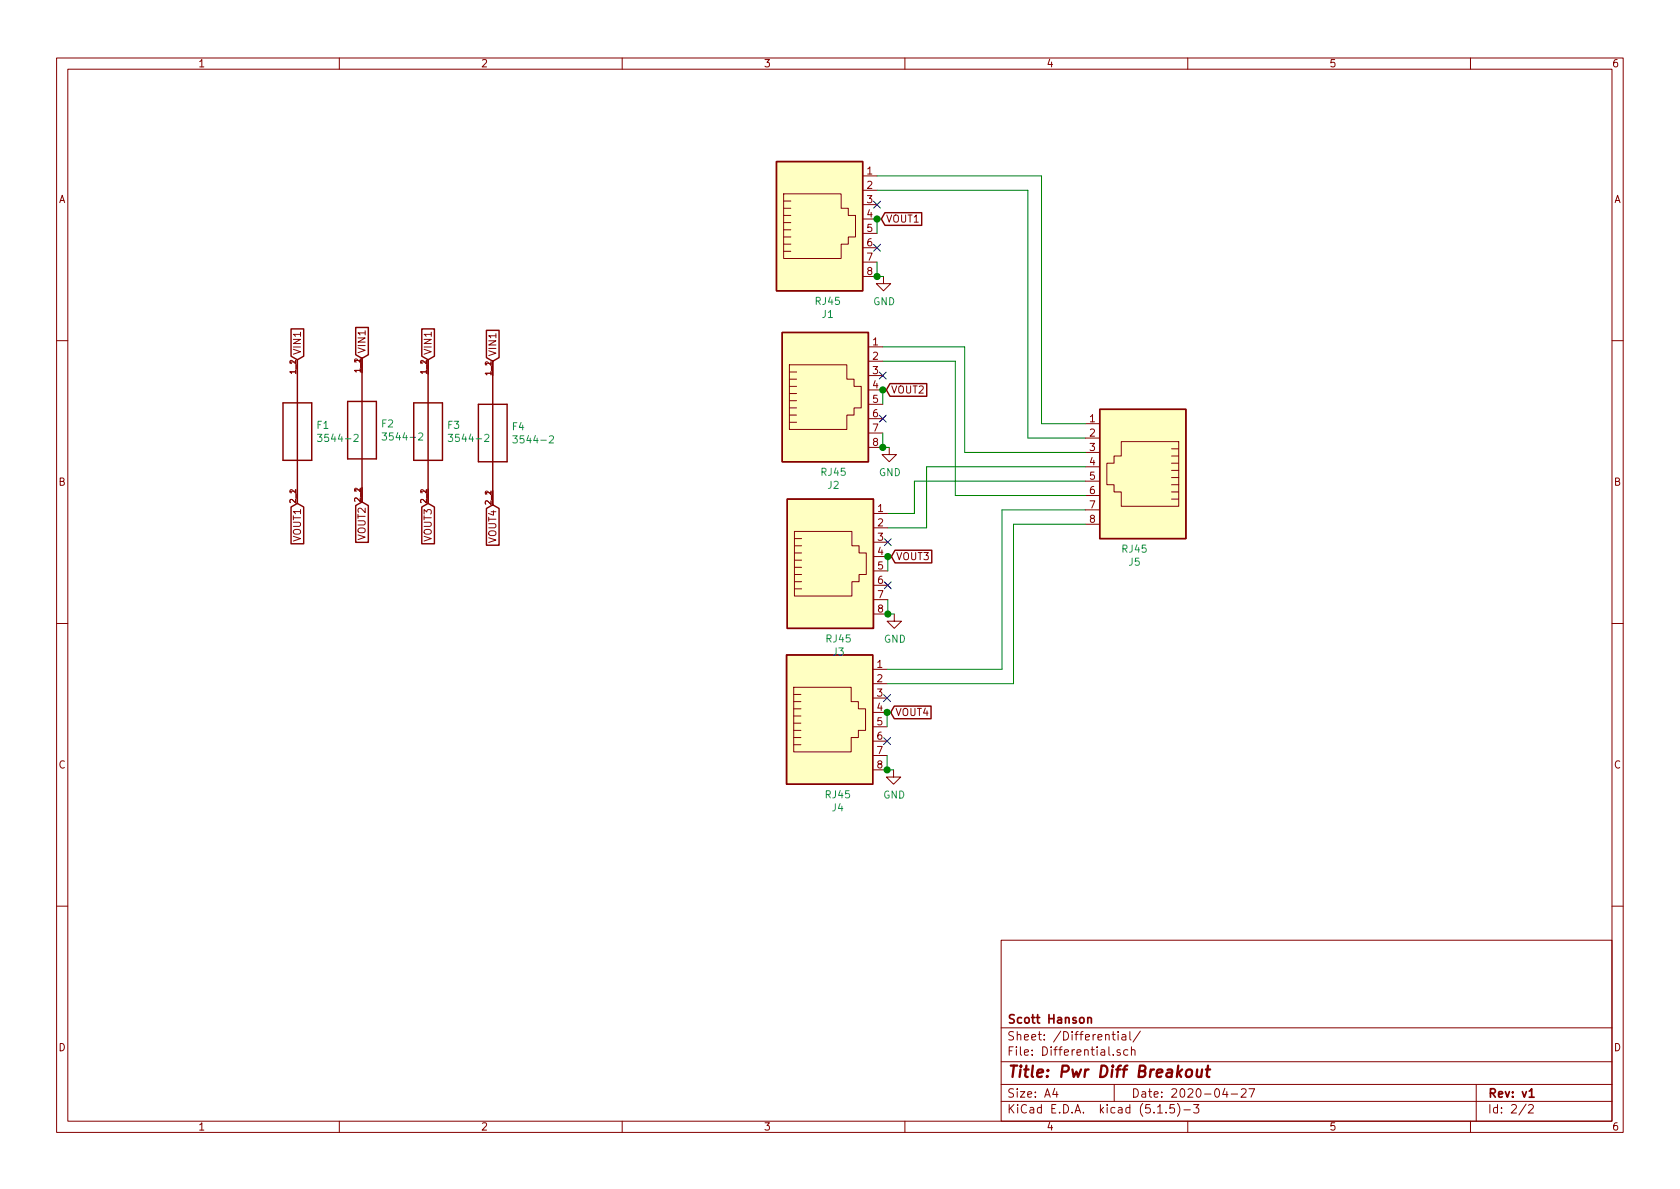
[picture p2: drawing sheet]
EESchema Schematic File Version 4
EELAYER 30 0
EELAYER END
$Descr A4 11693 8268
encoding utf-8
Sheet 2 2
Title "Pwr Diff Breakout"
Date "2020-04-27"
Rev "v1"
Comp "Scott Hanson"
Comment1 ""
Comment2 ""
Comment3 ""
Comment4 ""
$EndDescr
$Comp
L Connector:RJ45 J1
U 1 1
P 5705 1515
F 0 "J1" H 5762 2182 50  0000 C CNN
F 1 "RJ45" H 5762 2091 50  0000 C CNN
F 2 "Connector_RJ:RJ45_Amphenol_54602-x08_Horizontal" V 5705 1540 50  0001 C CNN
F 3 "~" V 5705 1540 50  0001 C CNN
F 4 "" H 5705 1515 50  0001 C CNN "Digikey PN"
F 5 "AE10392-ND" H 5705 1515 50  0001 C CNN "Digi-Key_PN"
F 6 "A-2014-2-4-R" H 5705 1515 50  0001 C CNN "MPN"
	1    5705 1515
	1    0    0    1   
$EndComp
$Comp
L Connector:RJ45 J2
U 1 1
P 5745 2705
F 0 "J2" H 5802 3372 50  0000 C CNN
F 1 "RJ45" H 5802 3281 50  0000 C CNN
F 2 "Connector_RJ:RJ45_Amphenol_54602-x08_Horizontal" V 5745 2730 50  0001 C CNN
F 3 "~" V 5745 2730 50  0001 C CNN
F 4 "" H 5745 2705 50  0001 C CNN "Digikey PN"
F 5 "AE10392-ND" H 5745 2705 50  0001 C CNN "Digi-Key_PN"
F 6 "A-2014-2-4-R" H 5745 2705 50  0001 C CNN "MPN"
	1    5745 2705
	1    0    0    1   
$EndComp
$Comp
L Pwr_Diff_Breakout-rescue:3544-2-Keystone_Fuse F?
U 1 1
P 2980 2995
AR Path="/5E9CB04C" Ref="F?"  Part="1" 
AR Path="/5D469293/5E9CB04C" Ref="F?"  Part="1" 
AR Path="/5DC70599/5E9CB04C" Ref="F3"  Part="1" 
F 0 "F3" V 2934 3125 50  0000 L CNN
F 1 "3544-2" V 3025 3125 50  0000 L CNN
F 2 "Keystone_Fuse:FUSE_3544-2" H 2980 2995 50  0001 L BNN
F 3 "" H 2980 2995 50  0001 L BNN
F 4 "3544-2" H 2980 2995 50  0001 L BNN "Field4"
F 5 "None" H 2980 2995 50  0001 L BNN "Field5"
F 6 "Unavailable" H 2980 2995 50  0001 L BNN "Field6"
F 7 "Fuse Clip; 500 VAC; 30 A; PCB; For 0.110 in. x 0.032 in. mini blade fuses" H 2980 2995 50  0001 L BNN "Field7"
F 8 "Keystone Electronics" H 2980 2995 50  0001 L BNN "Field8"
F 9 "36-3544-2-ND" H -5330 -285 50  0001 C CNN "Digi-Key_PN"
F 10 "3544-2" H -5330 -285 50  0001 C CNN "MPN"
	1    2980 2995
	0    1    1    0   
$EndComp
$Comp
L Pwr_Diff_Breakout-rescue:3544-2-Keystone_Fuse F?
U 1 1
P 3430 3005
AR Path="/5E9CB059" Ref="F?"  Part="1" 
AR Path="/5D469293/5E9CB059" Ref="F?"  Part="1" 
AR Path="/5DC70599/5E9CB059" Ref="F4"  Part="1" 
F 0 "F4" V 3384 3135 50  0000 L CNN
F 1 "3544-2" V 3475 3135 50  0000 L CNN
F 2 "Keystone_Fuse:FUSE_3544-2" H 3430 3005 50  0001 L BNN
F 3 "" H 3430 3005 50  0001 L BNN
F 4 "3544-2" H 3430 3005 50  0001 L BNN "Field4"
F 5 "None" H 3430 3005 50  0001 L BNN "Field5"
F 6 "Unavailable" H 3430 3005 50  0001 L BNN "Field6"
F 7 "Fuse Clip; 500 VAC; 30 A; PCB; For 0.110 in. x 0.032 in. mini blade fuses" H 3430 3005 50  0001 L BNN "Field7"
F 8 "Keystone Electronics" H 3430 3005 50  0001 L BNN "Field8"
F 9 "36-3544-2-ND" H -5240 -285 50  0001 C CNN "Digi-Key_PN"
F 10 "3544-2" H -5240 -285 50  0001 C CNN "MPN"
	1    3430 3005
	0    1    1    0   
$EndComp
$Comp
L Pwr_Diff_Breakout-rescue:3544-2-Keystone_Fuse F?
U 1 1
P 2070 2995
AR Path="/5E9CB09C" Ref="F?"  Part="1" 
AR Path="/5D469293/5E9CB09C" Ref="F?"  Part="1" 
AR Path="/5DC70599/5E9CB09C" Ref="F1"  Part="1" 
F 0 "F1" V 2024 3125 50  0000 L CNN
F 1 "3544-2" V 2115 3125 50  0000 L CNN
F 2 "Keystone_Fuse:FUSE_3544-2" H 2070 2995 50  0001 L BNN
F 3 "" H 2070 2995 50  0001 L BNN
F 4 "3544-2" H 2070 2995 50  0001 L BNN "Field4"
F 5 "None" H 2070 2995 50  0001 L BNN "Field5"
F 6 "Unavailable" H 2070 2995 50  0001 L BNN "Field6"
F 7 "Fuse Clip; 500 VAC; 30 A; PCB; For 0.110 in. x 0.032 in. mini blade fuses" H 2070 2995 50  0001 L BNN "Field7"
F 8 "Keystone Electronics" H 2070 2995 50  0001 L BNN "Field8"
F 9 "36-3544-2-ND" H -5300 -295 50  0001 C CNN "Digi-Key_PN"
F 10 "3544-2" H -5300 -295 50  0001 C CNN "MPN"
	1    2070 2995
	0    1    1    0   
$EndComp
Text GLabel 2070 2495 1    50   Input ~ 0
VIN1
Text GLabel 2520 2485 1    50   Input ~ 0
VIN1
Text GLabel 2980 2495 1    50   Input ~ 0
VIN1
Text GLabel 3430 2505 1    50   Input ~ 0
VIN1
$Comp
L Connector:RJ45 J3
U 1 1
P 5780 3865
F 0 "J3" H 5837 4532 50  0000 C CNN
F 1 "RJ45" H 5837 4441 50  0000 C CNN
F 2 "Connector_RJ:RJ45_Amphenol_54602-x08_Horizontal" V 5780 3890 50  0001 C CNN
F 3 "~" V 5780 3890 50  0001 C CNN
F 4 "" H 5780 3865 50  0001 C CNN "Digikey PN"
F 5 "AE10392-ND" H 5780 3865 50  0001 C CNN "Digi-Key_PN"
F 6 "A-2014-2-4-R" H 5780 3865 50  0001 C CNN "MPN"
	1    5780 3865
	1    0    0    1   
$EndComp
$Comp
L Connector:RJ45 J4
U 1 1
P 5775 4950
F 0 "J4" H 5832 5617 50  0000 C CNN
F 1 "RJ45" H 5832 5526 50  0000 C CNN
F 2 "Connector_RJ:RJ45_Amphenol_54602-x08_Horizontal" V 5775 4975 50  0001 C CNN
F 3 "~" V 5775 4975 50  0001 C CNN
F 4 "" H 5775 4950 50  0001 C CNN "Digikey PN"
F 5 "AE10392-ND" H 5775 4950 50  0001 C CNN "Digi-Key_PN"
F 6 "A-2014-2-4-R" H 5775 4950 50  0001 C CNN "MPN"
	1    5775 4950
	1    0    0    1   
$EndComp
Text GLabel 2070 3495 3    50   Input ~ 0
VOUT1
$Comp
L Pwr_Diff_Breakout-rescue:3544-2-Keystone_Fuse F?
U 1 1
P 2520 2985
AR Path="/5E9CB03F" Ref="F?"  Part="1" 
AR Path="/5D469293/5E9CB03F" Ref="F?"  Part="1" 
AR Path="/5DC70599/5E9CB03F" Ref="F2"  Part="1" 
F 0 "F2" V 2474 3115 50  0000 L CNN
F 1 "3544-2" V 2565 3115 50  0000 L CNN
F 2 "Keystone_Fuse:FUSE_3544-2" H 2520 2985 50  0001 L BNN
F 3 "" H 2520 2985 50  0001 L BNN
F 4 "3544-2" H 2520 2985 50  0001 L BNN "Field4"
F 5 "None" H 2520 2985 50  0001 L BNN "Field5"
F 6 "Unavailable" H 2520 2985 50  0001 L BNN "Field6"
F 7 "Fuse Clip; 500 VAC; 30 A; PCB; For 0.110 in. x 0.032 in. mini blade fuses" H 2520 2985 50  0001 L BNN "Field7"
F 8 "Keystone Electronics" H 2520 2985 50  0001 L BNN "Field8"
F 9 "36-3544-2-ND" H -5380 -285 50  0001 C CNN "Digi-Key_PN"
F 10 "3544-2" H -5380 -285 50  0001 C CNN "MPN"
	1    2520 2985
	0    1    1    0   
$EndComp
Text GLabel 2520 3485 3    50   Input ~ 0
VOUT2
Text GLabel 2980 3495 3    50   Input ~ 0
VOUT3
Text GLabel 3430 3505 3    50   Input ~ 0
VOUT4
Text GLabel 6135 1515 2    50   Input ~ 0
VOUT1
Wire Wire Line
	6105 1615 6105 1515
Wire Wire Line
	6135 1515 6105 1515
Connection ~ 6105 1515
$Comp
L power:GND #PWR04
U 1 1
P 6190 3105
F 0 "#PWR04" H 6190 2855 50  0001 C CNN
F 1 "GND" H 6195 2932 50  0000 C CNN
F 2 "" H 6190 3105 50  0001 C CNN
F 3 "" H 6190 3105 50  0001 C CNN
	1    6190 3105
	1    0    0    -1  
$EndComp
Wire Wire Line
	6145 3005 6145 3105
Wire Wire Line
	6145 3105 6190 3105
Connection ~ 6145 3105
$Comp
L power:GND #PWR08
U 1 1
P 6225 4265
F 0 "#PWR08" H 6225 4015 50  0001 C CNN
F 1 "GND" H 6230 4092 50  0000 C CNN
F 2 "" H 6225 4265 50  0001 C CNN
F 3 "" H 6225 4265 50  0001 C CNN
	1    6225 4265
	1    0    0    -1  
$EndComp
Wire Wire Line
	6180 4265 6225 4265
$Comp
L power:GND #PWR07
U 1 1
P 6220 5350
F 0 "#PWR07" H 6220 5100 50  0001 C CNN
F 1 "GND" H 6225 5177 50  0000 C CNN
F 2 "" H 6220 5350 50  0001 C CNN
F 3 "" H 6220 5350 50  0001 C CNN
	1    6220 5350
	1    0    0    -1  
$EndComp
Wire Wire Line
	6175 5350 6220 5350
$Comp
L power:GND #PWR03
U 1 1
P 6150 1915
F 0 "#PWR03" H 6150 1665 50  0001 C CNN
F 1 "GND" H 6155 1742 50  0000 C CNN
F 2 "" H 6150 1915 50  0001 C CNN
F 3 "" H 6150 1915 50  0001 C CNN
	1    6150 1915
	1    0    0    -1  
$EndComp
Wire Wire Line
	6105 1915 6150 1915
Wire Wire Line
	6105 1815 6105 1915
Connection ~ 6105 1915
Wire Wire Line
	6180 4265 6180 4165
Connection ~ 6180 4265
Wire Wire Line
	6175 5350 6175 5250
Connection ~ 6175 5350
Wire Wire Line
	6175 4950 6175 5050
Wire Wire Line
	6145 2805 6145 2705
Wire Wire Line
	6180 3965 6180 3865
Text GLabel 6170 2705 2    50   Input ~ 0
VOUT2
Text GLabel 6200 4950 2    50   Input ~ 0
VOUT4
Text GLabel 6205 3865 2    50   Input ~ 0
VOUT3
Wire Wire Line
	6180 3865 6205 3865
Connection ~ 6180 3865
Wire Wire Line
	6175 4950 6200 4950
Connection ~ 6175 4950
Wire Wire Line
	6145 2705 6170 2705
Connection ~ 6145 2705
Wire Wire Line
	6715 2405 6715 3140
Wire Wire Line
	6145 2405 6715 2405
Wire Wire Line
	6180 3565 6365 3565
Wire Wire Line
	6175 4650 6975 4650
Wire Wire Line
	6105 1215 7250 1215
Wire Wire Line
	7155 1315 7155 3040
NoConn ~ 6105 1415
NoConn ~ 6105 1715
NoConn ~ 6145 2605
NoConn ~ 6145 2905
NoConn ~ 6180 4065
NoConn ~ 6180 3765
NoConn ~ 6175 4850
NoConn ~ 6175 5150
$Comp
L Connector:RJ45 J5
U 1 1
P 7955 3240
F 0 "J5" H 8012 3907 50  0000 C CNN
F 1 "RJ45" H 8012 3816 50  0000 C CNN
F 2 "Connector_RJ:RJ45_Amphenol_54602-x08_Horizontal" V 7955 3265 50  0001 C CNN
F 3 "~" V 7955 3265 50  0001 C CNN
F 4 "" H 7955 3240 50  0001 C CNN "Digikey PN"
F 5 "AE10392-ND" H 7955 3240 50  0001 C CNN "Digi-Key_PN"
F 6 "A-2014-2-4-R" H 7955 3240 50  0001 C CNN "MPN"
	1    7955 3240
	-1   0    0    1   
$EndComp
Wire Wire Line
	7555 2940 7250 2940
Wire Wire Line
	7250 2940 7250 1215
Wire Wire Line
	7555 3040 7155 3040
Wire Wire Line
	7555 3640 7055 3640
Wire Wire Line
	7055 3640 7055 4750
Wire Wire Line
	6175 4750 7055 4750
Wire Wire Line
	6105 1315 7155 1315
Wire Wire Line
	6145 2505 6650 2505
Wire Wire Line
	6975 3540 7555 3540
Wire Wire Line
	6975 3540 6975 4650
Wire Wire Line
	6715 3140 7555 3140
Wire Wire Line
	7555 3440 6650 3440
Wire Wire Line
	6650 2505 6650 3440
Wire Wire Line
	7555 3340 6365 3340
Wire Wire Line
	6365 3340 6365 3565
Wire Wire Line
	7555 3240 6450 3240
Wire Wire Line
	6450 3240 6450 3665
Wire Wire Line
	6180 3665 6450 3665
$EndSCHEMATC
